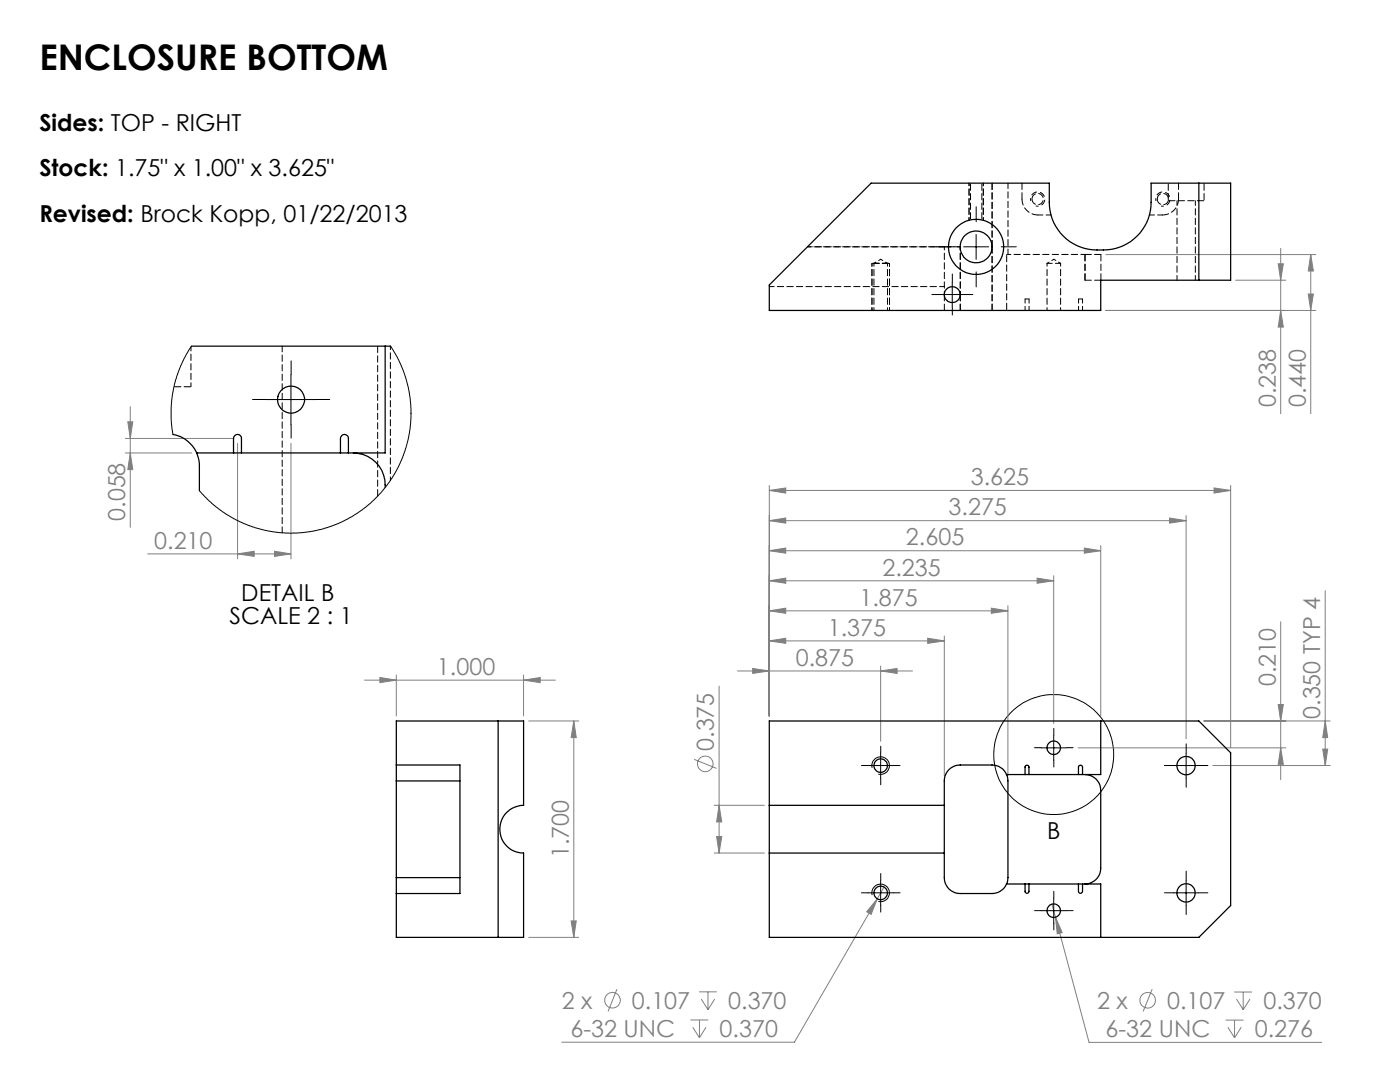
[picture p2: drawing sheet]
<svg xmlns="http://www.w3.org/2000/svg" width="279mm" height="216mm" viewBox="0 0 279 216" stroke-linecap="round" stroke-linejoin="round" font-family="sans-serif">
<g fill="none" stroke="#808080" stroke-width=".2">
<path d="M220.7 50.8h41.9M246.6 55.9h10M255.1 52.6h1l-.5 3.3zM255.6 49.6v33M261.1 58.7h1l-.5 3.2zM261.6 50.8v31.8M261.6 50.8l.5 3.3h-1zM220.7 61.9h41.9M255.6 61.9l.5 3.4h-1zM25 90.4h13.3M25 87.5h21.4M25.5 84.2h1l-.5 3.3z"/>
<path d="M26 90.4l.5 3.3h-1zM26 81.1v24.1M47.4 88.5v23M58.1 88.4v23.1M153.5 97.9l3.3-.5v1zM153.5 96.9v46M153.5 97.9h92.1M242.3 97.4l3.3 .5-3.3 .5zM245.6 96.9v52.3M29.5 110.5h28.6M47.4 110.5l3.3-.5v1zM54.8 110l3.3 .5-3.3 .5z"/>
<path d="M153.5 115.9l3.3-.5v1zM153.5 109.9l3.3-.5v1zM153.5 103.9l3.3-.5v1zM153.5 115.9h56.8M153.5 109.9h66.2M153.5 103.9h83.2M207 115.4l3.3 .5-3.3 .5zM210.3 114.9v29.5M216.4 109.4l3.3 .5-3.3 .5zM219.7 108.9v34M233.4 103.4l3.3 .5-3.3 .5zM236.7 102.9v44.5"/>
<path d="M264.5 117.9v34.9M72.7 135.7h38.1M75.8 135.2l3.3 .5-3.3 .5zM79.1 134.7v8.2M104.5 135.7l3.3-.5v1zM104.5 134.7v8.2M143.5 136.9v33.3M147.2 133.9h34.9M150.2 133.4l3.3 .5-3.3 .5zM153.5 127.9l3.3-.5v1zM153.5 121.9l3.3-.5v1zM153.5 127.9h35"/>
<path d="M153.5 121.9h47.7M175.8 133.9l3.2-.5v1zM175.8 132.9v15M185.1 127.4l3.4 .5-3.4 .5zM188.5 126.9v27.9M197.8 121.4l3.4 .5-3.4 .5zM201.2 120.9v33.9M255.6 124.1v31.5M105.5 143.9h10M114.5 143.9l.5 3.3h-1zM114.5 143.9v43.1M138.5 151.5l4.5 1.8"/>
<path d="M215.2 149.2h41.4M240.2 143.9h25.3M242 152.8h23.5M255.1 140.6h1l-.5 3.3zM255.6 149.2l.5 3.3h-1zM264 149.5h1l-.5 3.3zM264.5 143.9l.5 3.3h-1zM142.5 160.7h10M142.5 170.2h10M143 166.9h1l-.5 3.3zM143.5 160.7l.5 3.3h-1zM175.1 179.4l-1.3 3.1-.8-.6z"/>
<path d="M175.1 179.4l-16.6 28.6h-46.4M176.4 177l-1.3 2.4M105.5 187h10M114 183.8h1l-.5 3.2zM123.1 197.4l-1.7 4.4M139.5 197.9h3.6M139.9 199.4l1.4 2.1M141.3 197.9v3.6M142.6 199.4l-1.3 2.1M209.9 180.4l7.4 27.6h46.5M210.6 183l1.4 3.1-1 .2zM229.9 197.4l-1.8 4.4"/>
<path d="M246.3 197.9h3.6M246.8 199.4l1.3 2.1M248.1 197.9v3.6M249.4 199.4l-1.3 2.1M137.8 203.5h3.6M138.3 205l1.3 2.1M139.6 203.5v3.6M140.9 205l-1.3 2.1M244.6 203.6h3.6M245 205l1.4 2.1M246.4 203.6v3.5M247.7 205l-1.3 2.1"/>
<circle cx="140.7" cy="152.4" r="1.55"/>
<circle cx="122.2" cy="199.6" r="1.55"/>
<circle cx="229.1" cy="199.6" r="1.55"/>
</g>
<g fill="none" stroke="#000" stroke-width=".2">
<path d="M187.5 58.8h5M190 56.3v5M192.3 49.2h5M194.8 46.8v5M53.1 79.7h10M58.1 74.7v10M173.2 152.8h5.1M174.1 153.2a1.75 1.75 0 0 1 1.5-2.2 1.75 1.75 0 0 1 1.9 1.9 1.75 1.75 0 0 1-2.2 1.5M175.8 150.3v5M207.8 149.2h5M210.3 146.7v5M234.2 152.8h5"/>
<path d="M236.7 150.3v5M173.2 178.2h5.1M174.1 178.6a1.75 1.75 0 0 1 1.5-2.2 1.75 1.75 0 0 1 1.9 1.9 1.75 1.75 0 0 1-2.2 1.5M175.8 175.7v5M210.3 179.2v5M234.2 178.2h5M236.7 175.7v5M207.8 181.7h5"/>
<circle cx="210.3" cy="150.6" r="12"/>
</g>
<path d="M206.7 41.1a1.42 1.42 0 0 0 1.8-1.3 1.42 1.42 0 0 0-1.5-1.5 1.42 1.42 0 0 0-1.3 1.8M231.7 41.1a1.42 1.42 0 0 0 1.8-1.3 1.42 1.42 0 0 0-1.5-1.5 1.42 1.42 0 0 0-1.3 1.8" fill="none" stroke="#000" stroke-width=".2" stroke-dasharray="1.3 .6" stroke-dashoffset=".7" stroke-linecap="butt"/>
<g fill="none" stroke="#000" stroke-width=".2" stroke-dasharray="15.2 1.3 1.3 1.3">
<path d="M187.6 58.8h-1.6M189.8 49.2h-3M190.1 56.3v-1.6M192.6 58.8h1.5M194.8 44.2v-3M194.8 54.2v3M199.8 49.2h3M53.1 79.7h-2.7M58.1 74.7v-2.7M63.1 79.7h2.7M190.1 61.3v1.6M58.1 84.7v2.7"/>
<path d="M173.3 152.7h-1.4M175.8 150.2v-1.3M175.8 155.2v1.4M178.3 152.7h1.3M207.8 149.2h-1.3M210.3 146.7v-1.4M210.3 151.7v1.3M212.8 149.2h1.4M234.2 152.7h-1.8M236.7 150.2v-1.8M236.7 155.2v1.9M239.2 152.7h1.9"/>
<path d="M173.3 178.1h-1.4M175.8 175.6v-1.3M178.3 178.1h1.3M210.3 179.2v-1.3M234.2 178.1h-1.8M236.7 175.6v-1.8M239.2 178.1h1.9M175.8 180.6v1.4M207.8 181.7h-1.3M210.3 184.2v1.4M212.8 181.7h1.4M236.7 180.6v1.9"/>
</g>
<path d="M193.4 36.5v7.4M196.2 36.5v7.4" fill="none" stroke="#000" stroke-width=".2" stroke-dasharray="1.3 .6" stroke-dashoffset=".8"/>
<path d="M174 61.9v-9.4M177.5 61.9v-9.4" fill="none" stroke="#000" stroke-width=".2" stroke-dasharray="1.3 .6" stroke-dashoffset=".7"/>
<path d="M177.5 52.5h-3.5" fill="none" stroke="#000" stroke-width=".2" stroke-dasharray="1.3 .6" stroke-dashoffset="-.2"/>
<g fill="#808080">
<path d="M54.8 110l3.3 .5-3.3 .5zM47.4 110.5l3.3-.5v1z"/>
<path d="M175.1 179.4l-2.1 2.5 .8 .6zM210.6 183l.4 3.3 1-.2zM75.8 135.2l3.3 .5-3.3 .5zM104.5 135.7l3.3-.5v1z"/>
<path d="M26 90.4l.5 3.3h-1zM25.5 84.2h1l-.5 3.3z"/>
<path d="M255.6 61.9l.5 3.4h-1zM255.1 52.6h1l-.5 3.3zM261.1 58.7h1l-.5 3.2zM261.6 50.8l.5 3.3h-1z"/>
<path d="M143.5 160.7l.5 3.3h-1zM143 166.9h1l-.5 3.3zM255.1 140.6h1l-.5 3.3zM255.6 149.2l.5 3.3h-1zM264.5 143.9l.5 3.3h-1zM264 149.5h1l-.5 3.3z"/>
<path d="M114.5 143.9l.5 3.3h-1zM114 183.8h1l-.5 3.2z"/>
<path d="M150.2 133.4l3.3 .5-3.3 .5zM175.8 133.9l3.2-.5v1zM153.5 127.9l3.3-.5v1zM185.1 127.4l3.4 .5-3.4 .5zM153.5 121.9l3.3-.5v1zM197.8 121.4l3.4 .5-3.4 .5zM153.5 115.9l3.3-.5v1zM207 115.4l3.3 .5-3.3 .5zM153.5 109.9l3.3-.5v1zM216.4 109.4l3.3 .5-3.3 .5zM153.5 103.9l3.3-.5v1zM233.4 103.4l3.3 .5-3.3 .5zM153.5 97.9l3.3-.5v1zM242.3 97.4l3.3 .5-3.3 .5z"/>
</g>
<g fill="none" stroke="#000" stroke-width=".25">
<path d="M173.8 36.5h35.6a19.2 19.2 0 0 0 .3 6.3 9.6 9.6 0 0 0 10.5 7.1 9.5 9.5 0 0 0 9.5-9.5v-3.9h15.9v19.4h-25.9v6h-66.2v-5zM239.3 36.5v19.4M38.2 69.1h39.7M76.9 69.1v21.3h-37.6M34.5 86.7a6.3 6.3 0 0 1 4.8 3.7M39.3 90.4l.5 2.2v5.3M46.6 90.4v-2.9a.79 .79 0 0 1 .8-.8 .79 .79 0 0 1 .8 .8v2.9M67.9 90.4v-2.9a.79 .79 0 0 1 .8-.8 .79 .79 0 0 1 .8 .8v2.9M70.5 90.4a6.4 6.4 0 0 1 6.4 6.9M79.1 152.6v-8.7h25.4v16.8a4.8 4.8 0 0 0-4.7 4.8 4.8 4.8 0 0 0 4.7 4.7v16.8h-25.4v-8.7M79.1 152.6v3.2M79.1 152.6h12.7v25.7h-12.7"/>
<path d="M79.1 155.8v19.3M79.1 155.8h12.7M99.4 143.9v43.1M200.9 154.6a3.2 3.2 0 0 0-2.9-2h-6.4a3.1 3.1 0 0 0-3.1 3.2v4.9M200.9 154.6l.3 1v19.7l-.3 1.1M204.6 154.6v-1.5a.39 .39 0 0 1 .4-.4 .39 .39 0 0 1 .4 .4v1.5M215.2 154.6v-1.5a.41 .41 0 0 1 .4-.4 .41 .41 0 0 1 .4 .4v1.5M216.5 154.6a3.1 3.1 0 0 1 3.2 3.1v15.5a3.1 3.1 0 0 1-3.2 3.2M219.7 143.9v10.7h-18.8M79.1 175.1v3.2M79.1 175.1h12.7M153.5 160.7v9.5"/>
<path d="M153.5 160.7v-16.8h85.8l6.3 6.3v30.5l-6.3 6.3h-85.8v-16.8M153.5 170.2h35M153.5 160.7h35M188.5 170.2v4.9a3.1 3.1 0 0 0 3.1 3.2h6.4a3.2 3.2 0 0 0 2.9-1.9M188.5 160.7v9.5M200.9 176.4h18.8v10.6M204.6 176.4v1.4a.39 .39 0 0 0 .4 .5 .39 .39 0 0 0 .4-.5v-1.4M215.2 176.4v1.4a.41 .41 0 0 0 .4 .5 .41 .41 0 0 0 .4-.5v-1.4"/>
<circle cx="190" cy="58.8" r="1.59"/>
<circle cx="194.8" cy="49.3" r="3.2"/>
<circle cx="194.8" cy="49.3" r="5.5"/>
<circle cx="58.1" cy="79.7" r="2.71"/>
<circle cx="175.8" cy="152.8" r="1.35"/>
<circle cx="210.3" cy="149.2" r="1.35"/>
<circle cx="236.7" cy="152.8" r="1.84"/>
<circle cx="175.8" cy="178.2" r="1.35"/>
<circle cx="236.7" cy="178.2" r="1.84"/>
<circle cx="210.3" cy="181.7" r="1.34"/>
</g>
<path d="M177.1 52.5h-2.7M201.2 50.8v-14.3M211.7 52.5h-2.7" fill="none" stroke="#000" stroke-width=".2" stroke-dasharray="1.3 .6" stroke-dashoffset=".2"/>
<path d="M233.2 40.1h7.1M34.7 77.2h3.4M75.4 99v-30" fill="none" stroke="#000" stroke-width=".2" stroke-dasharray="1.3 .6" stroke-dashoffset="-.1"/>
<path d="M161.2 49.2h30.4M188.5 49.2v9.6M191.6 58.8v-9.6M191.6 49.2v9.6M77.9 95.9v-26.9" fill="none" stroke="#000" stroke-width=".2" stroke-dasharray="1.3 .6" stroke-dashoffset=".6"/>
<g fill="none" stroke="#000" stroke-width=".2" stroke-dasharray="1.3 .6">
<path d="M198 36.5v12.7M204 36.5v3.2M204 39.7a3.2 3.2 0 0 0 3.1 3.2M206 39.7a1.13 1.13 0 0 1 1.6-1 1.13 1.13 0 0 1 .2 1.9 1.13 1.13 0 0 1-1.8-.6v-.3M230.9 39.7a1.13 1.13 0 0 1 1.7-1 1.13 1.13 0 0 1 .2 1.9 1.13 1.13 0 0 1-1.8-.6l-.1-.3M235.2 39.7v-3.2M188.5 58.8v3.1M191.6 49.2h-3.1M191.6 58.8v3.1M198 49.2v12.7M198 49.2v-12.7M216.5 50.8v5.1"/>
<path d="M219.7 55.9h-3.2M219.7 50.8v5.1M219.7 50.8h-3.2M232 42.9a3.2 3.2 0 0 0 3.2-3.2M191.6 61.9v-3.1M198 61.9v-12.7"/>
</g>
<path d="M193.7 36.5v7.4M233.2 36.5v3.6M195.9 43.9v-7.4M200.9 50.8v11.1M240.3 40.1v-3.6" fill="none" stroke="#000" stroke-width=".2" stroke-dasharray="1.3 .6" stroke-dashoffset="-.2"/>
<path d="M204.6 59.7v2.2M205.4 59.7v2.2M205.4 59.7h-.8M215.2 59.7v2.2M216 59.7v2.2M216 59.7h-.8M216.5 50.8h-15.6" fill="none" stroke="#000" stroke-width=".2" stroke-dasharray="1.3 .6" stroke-dashoffset=".4"/>
<path d="M188.5 49.2h-27.3M188.5 57.2h-35M207.1 42.9h2.7M229.4 42.9h2.6M234.9 40.1v15.8M238.6 55.9v-15.8" fill="none" stroke="#000" stroke-width=".2" stroke-dasharray="1.3 .6" stroke-dashoffset=".3"/>
<path d="M175.8 51.7l-1.4 .8M177.1 52.5l-1.3-.8M210.3 51.7l-1.3 .8M211.7 52.5l-1.4-.8" fill="none" stroke="#000" stroke-width=".2" stroke-dasharray="1.3 .6" stroke-dashoffset=".8"/>
<path d="M174.4 52.5v9.4M209 52.5v9.4M177.1 61.9v-9.4M211.7 61.9v-9.4" fill="none" stroke="#000" stroke-width=".2" stroke-dasharray="1.3 .6" stroke-dashoffset=".7"/>
<path d="M38.2 69.1l-1.1 1.8-1.3 2.6-1.2 4-.5 3.8 .1 2.9 .3 2.5M77.9 69.1l1.4 2.3 1 2 .6 1.8 .6 2.3 .5 4v2.5l-.3 2.5-.7 2.9-.6 1.9-1.2 2.5-.9 1.5-2.3 3-2.1 2.1-1.6 1.3-2.2 1.5-1.9 1-3.7 1.3-4.2 .8-2.1 .1-2.4-.1-2.7-.4-2.3-.6-2.1-.8-2.1-1-3.5-2.3-1.7-1.6-1.6-1.7" fill="none" stroke="#000" stroke-width=".2"/>
<path d="M56.3 106.3v-37.3" fill="none" stroke="#000" stroke-width=".2" stroke-dasharray="1.3 .6" stroke-dashoffset=".1"/>
<path d="M38.1 77.2v-8" fill="none" stroke="#000" stroke-width=".2" stroke-dasharray="1.3 .6" stroke-dashoffset=".5"/>
<text font-size="7.1" x="7.9" y="14">ENCLOSURE BOTTOM</text>
<g font-size="4.7">
<text x="7.9" y="26.1">Sides: TOP - RIGHT</text>
<text x="7.9" y="35.2">Stock: 1.75&quot; x 1.00&quot; x 3.625&quot;</text>
<text x="7.9" y="44.2">Revised: Brock Kopp, 01/22/2013</text>
<text x="48.2" y="119.9">DETAIL B</text>
<text x="45.8" y="124.4">SCALE 2 : 1</text>
<text x="209" y="167.5">B</text>
</g>
<g font-size="4.7" fill="#808080">
<text x="254.6" y="81.2" transform="rotate(-90 254.6 81.2)">0.238</text>
<text x="260.6" y="81.2" transform="rotate(-90 260.6 81.2)">0.440</text>
<text x="193.8" y="96.8">3.625</text>
<text x="25" y="103.9" transform="rotate(-90 25 103.9)">0.058</text>
<text x="189.3" y="102.8">3.275</text>
<text x="30.8" y="109.5">0.210</text>
<text x="180.8" y="108.8">2.605</text>
<text x="176.1" y="114.8">2.235</text>
<text x="171.5" y="120.8">1.875</text>
<text x="165.2" y="126.8">1.375</text>
<text x="87.2" y="134.7">1.000</text>
<text x="158.8" y="132.8">0.875</text>
<text x="254.6" y="137" transform="rotate(-90 254.6 137)">0.210</text>
<text x="263.5" y="143.5" transform="rotate(-90 263.5 143.5)">0.350 TYP 4</text>
<text x="142.5" y="149.8" transform="rotate(-90 142.5 149.8)">0.375</text>
<text x="113.5" y="171.3" transform="rotate(-90 113.5 171.3)">1.700</text>
<text x="112.1" y="201.3">2 x</text>
<text x="126.1" y="201.3">0.107</text>
<text x="145.3" y="201.3">0.370</text>
<text x="218.9" y="201.3">2 x</text>
<text x="232.9" y="201.3">0.107</text>
<text x="252.1" y="201.3">0.370</text>
<text x="113.8" y="206.9">6-32 UNC</text>
<text x="143.6" y="206.9">0.370</text>
<text x="220.6" y="206.9">6-32 UNC</text>
<text x="250.4" y="206.9">0.276</text>
</g>
</svg>
